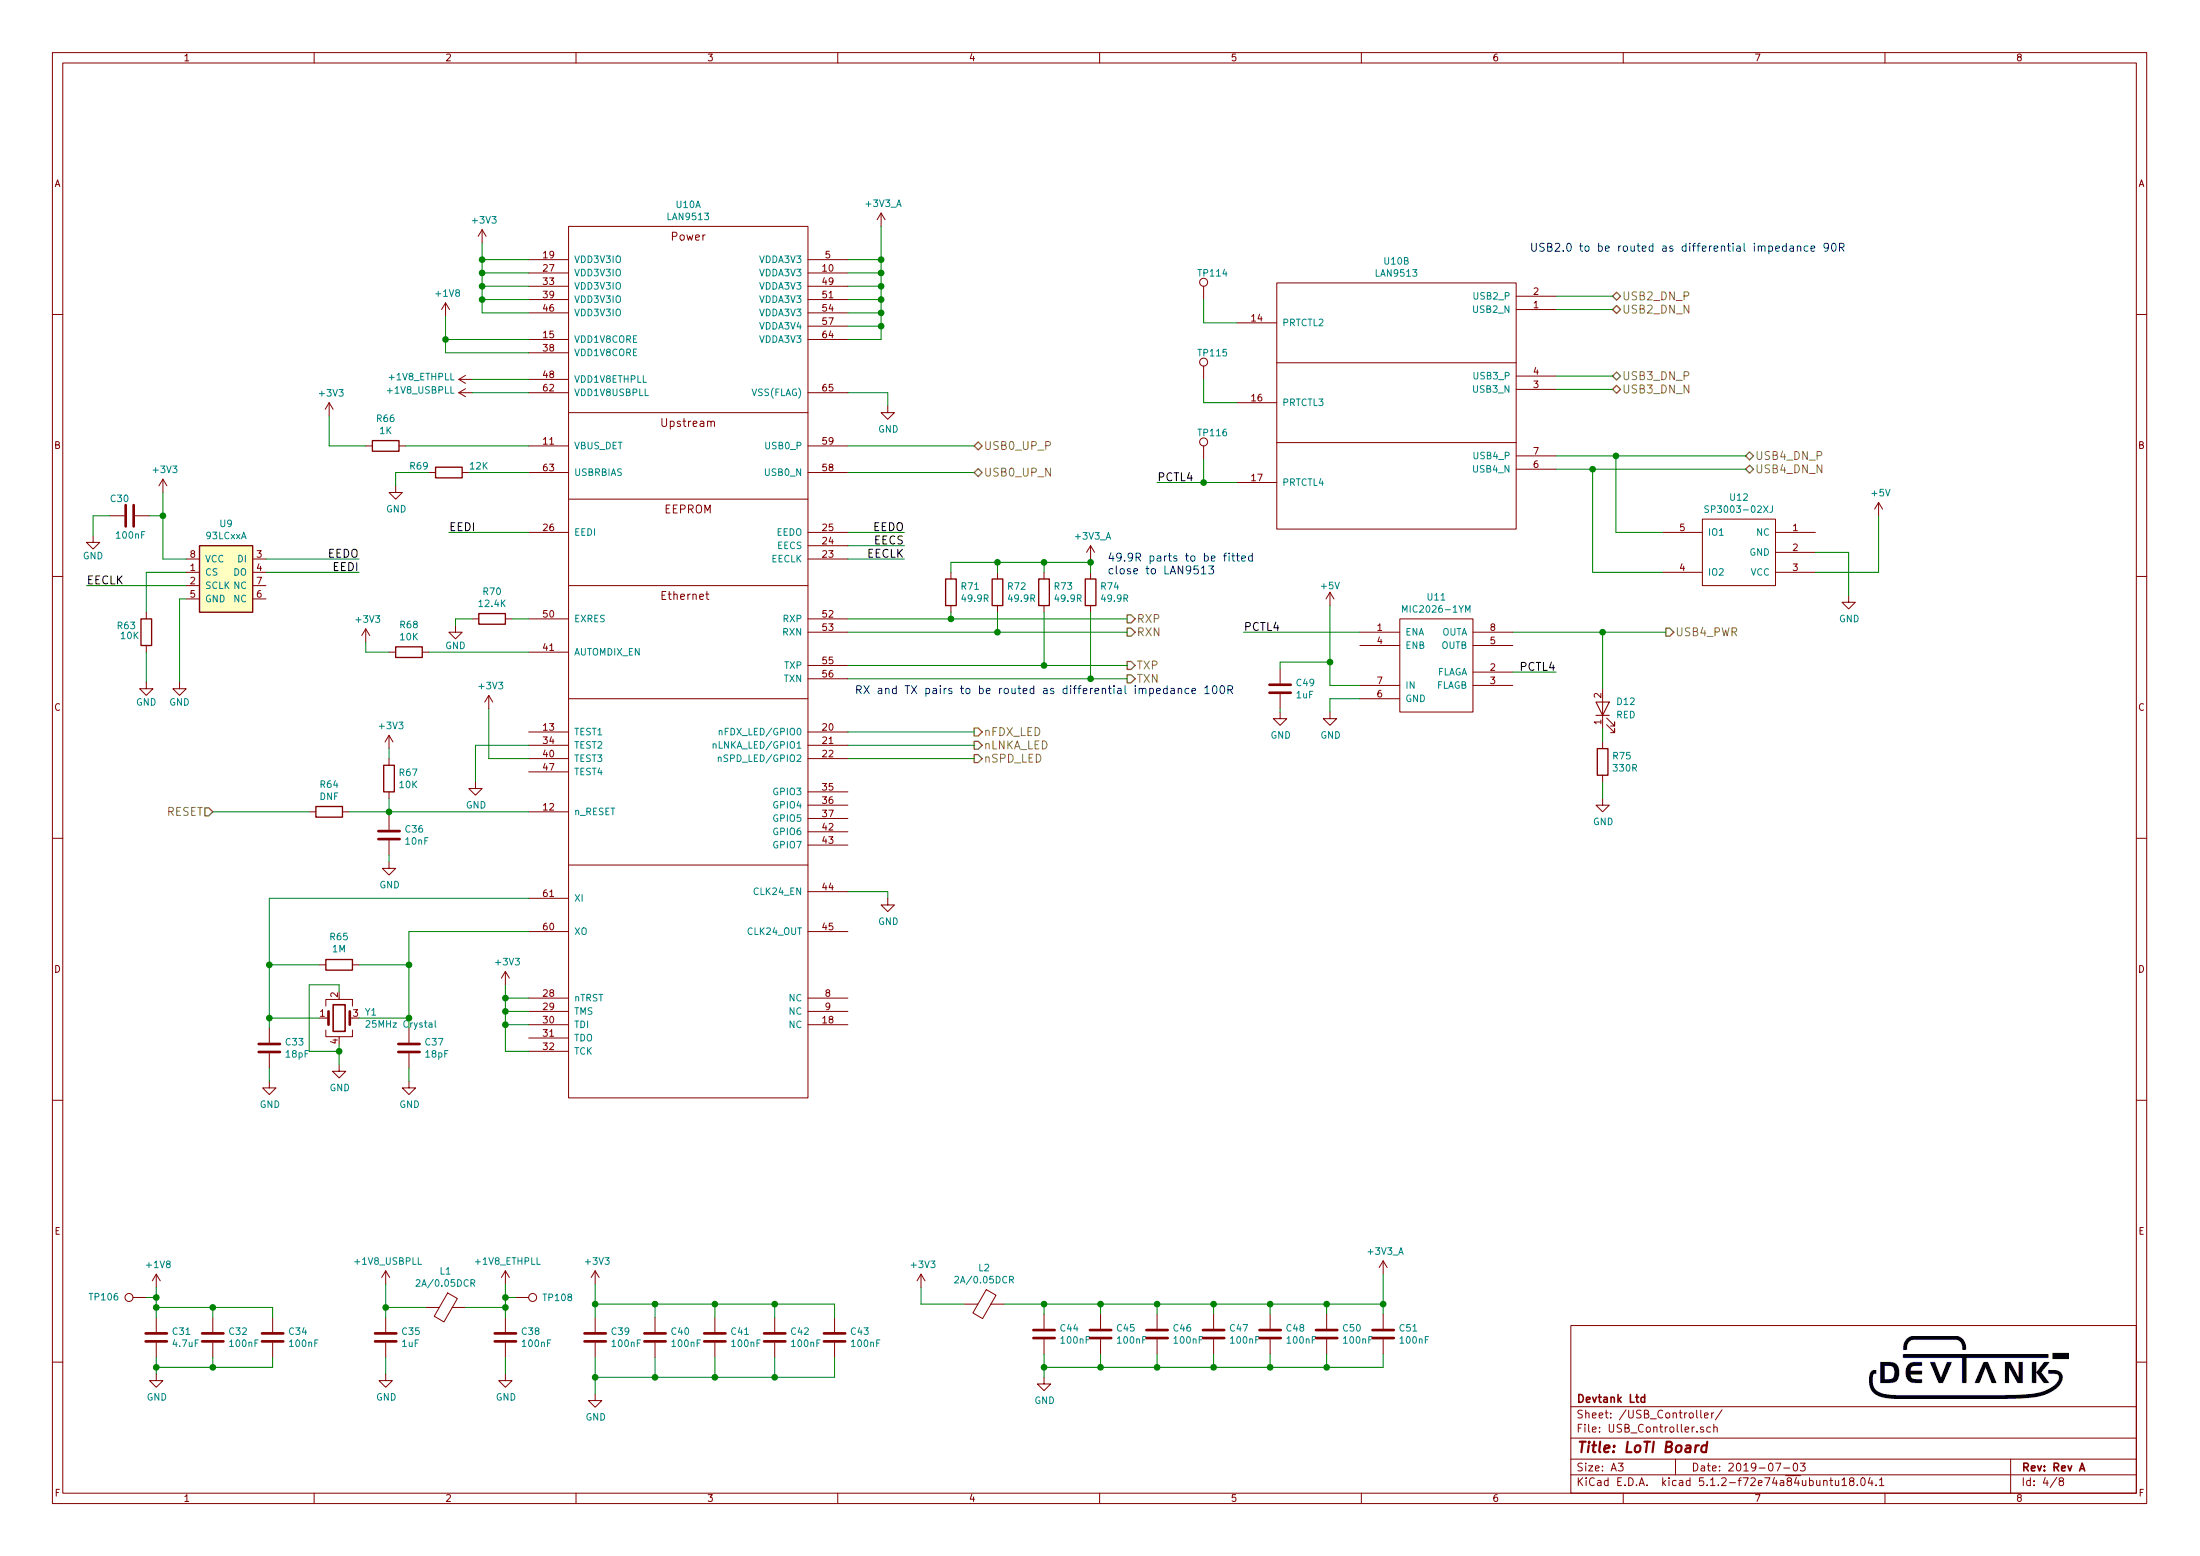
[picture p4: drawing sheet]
EESchema Schematic File Version 4
LIBS:LoTI_Board-cache
EELAYER 29 0
EELAYER END
$Descr A3 16535 11693
encoding utf-8
Sheet 4 8
Title "LoTI Board"
Date "2019-07-03"
Rev "Rev A"
Comp "Devtank Ltd"
Comment1 ""
Comment2 ""
Comment3 ""
Comment4 ""
$EndDescr
$Comp
L Devtank:LAN9513 U10
U 1 1
P 5175 5450
F 0 "U10" H 5175 9365 50  0000 C CNN
F 1 "LAN9513" H 5175 9274 50  0000 C CNN
F 2 "Package_DFN_QFN:QFN-64-1EP_9x9mm_P0.5mm_EP7.3x7.3mm_ThermalVias" H 5875 5150 50  0001 C CNN
F 3 "DOCUMENTATION" H 5775 5250 50  0001 C CNN
F 4 "123-011" H 0   0   50  0001 C CNN "Devtank"
	1    5175 5450
	1    0    0    -1  
$EndComp
$Comp
L Devtank:LAN9513 U10
U 2 1
P 10500 3975
F 0 "U10" H 10500 5990 50  0000 C CNN
F 1 "LAN9513" H 10500 5899 50  0000 C CNN
F 2 "Package_DFN_QFN:QFN-64-1EP_9x9mm_P0.5mm_EP7.3x7.3mm_ThermalVias" H 11200 3675 50  0001 C CNN
F 3 "DOCUMENTATION" H 11100 3775 50  0001 C CNN
F 4 "123-011" H 0   0   50  0001 C CNN "Devtank"
	2    10500 3975
	1    0    0    -1  
$EndComp
$Comp
L power:+3V3 #PWR0111
U 1 1
P 3625 1825
F 0 "#PWR0111" H 3625 1675 50  0001 C CNN
F 1 "+3V3" H 3640 1998 50  0000 C CNN
F 2 "" H 3625 1825 50  0001 C CNN
F 3 "" H 3625 1825 50  0001 C CNN
	1    3625 1825
	1    0    0    -1  
$EndComp
$Comp
L power:+1V8 #PWR0106
U 1 1
P 3350 2375
F 0 "#PWR0106" H 3350 2225 50  0001 C CNN
F 1 "+1V8" H 3365 2548 50  0000 C CNN
F 2 "" H 3350 2375 50  0001 C CNN
F 3 "" H 3350 2375 50  0001 C CNN
	1    3350 2375
	1    0    0    -1  
$EndComp
$Comp
L Devtank:+1V8_ETHPLL #PWR0108
U 1 1
P 3550 2850
F 0 "#PWR0108" H 3550 2700 50  0001 C CNN
F 1 "+1V8_ETHPLL" V 3565 2977 50  0000 L CNN
F 2 "" H 3550 2850 50  0001 C CNN
F 3 "" H 3550 2850 50  0001 C CNN
	1    3550 2850
	0    -1   -1   0   
$EndComp
$Comp
L Devtank:+1V8_USBPLL #PWR0109
U 1 1
P 3550 2950
F 0 "#PWR0109" H 3550 2800 50  0001 C CNN
F 1 "+1V8_USBPLL" V 3565 3077 50  0000 L CNN
F 2 "" H 3550 2950 50  0001 C CNN
F 3 "" H 3550 2950 50  0001 C CNN
	1    3550 2950
	0    -1   -1   0   
$EndComp
$Comp
L power:GND #PWR0119
U 1 1
P 6675 3050
F 0 "#PWR0119" H 6675 2800 50  0001 C CNN
F 1 "GND" H 6680 2877 50  0000 C CNN
F 2 "" H 6675 3050 50  0001 C CNN
F 3 "" H 6675 3050 50  0001 C CNN
	1    6675 3050
	1    0    0    -1  
$EndComp
Wire Wire Line
	6675 3050 6675 2950
Wire Wire Line
	6675 2950 6375 2950
$Comp
L Devtank:+3V3_A #PWR0118
U 1 1
P 6625 1700
F 0 "#PWR0118" H 6625 1550 50  0001 C CNN
F 1 "+3V3_A" H 6640 1873 50  0000 C CNN
F 2 "" H 6625 1700 50  0000 C CNN
F 3 "" H 6625 1700 50  0000 C CNN
	1    6625 1700
	1    0    0    -1  
$EndComp
Wire Wire Line
	6625 1700 6625 1950
Wire Wire Line
	6625 1950 6375 1950
Wire Wire Line
	6375 2050 6625 2050
Wire Wire Line
	6625 2050 6625 1950
Connection ~ 6625 1950
Wire Wire Line
	6375 2150 6625 2150
Wire Wire Line
	6625 2150 6625 2050
Connection ~ 6625 2050
Wire Wire Line
	6375 2250 6625 2250
Wire Wire Line
	6625 2250 6625 2150
Connection ~ 6625 2150
Wire Wire Line
	6375 2350 6625 2350
Wire Wire Line
	6625 2350 6625 2250
Connection ~ 6625 2250
Wire Wire Line
	6375 2450 6625 2450
Wire Wire Line
	6625 2450 6625 2350
Connection ~ 6625 2350
Wire Wire Line
	6375 2550 6625 2550
Wire Wire Line
	6625 2550 6625 2450
Connection ~ 6625 2450
Wire Wire Line
	3625 1825 3625 1950
Wire Wire Line
	3625 1950 3975 1950
Wire Wire Line
	3975 2050 3625 2050
Wire Wire Line
	3625 2050 3625 1950
Connection ~ 3625 1950
Wire Wire Line
	3975 2150 3625 2150
Wire Wire Line
	3625 2150 3625 2050
Connection ~ 3625 2050
Wire Wire Line
	3975 2250 3625 2250
Wire Wire Line
	3625 2250 3625 2150
Connection ~ 3625 2150
Wire Wire Line
	3975 2350 3625 2350
Wire Wire Line
	3625 2350 3625 2250
Connection ~ 3625 2250
Wire Wire Line
	3350 2375 3350 2550
Wire Wire Line
	3350 2550 3975 2550
Wire Wire Line
	3975 2650 3350 2650
Wire Wire Line
	3350 2650 3350 2550
Connection ~ 3350 2550
Wire Wire Line
	3550 2950 3975 2950
Wire Wire Line
	3975 2850 3550 2850
$Comp
L LoTI_Board-rescue:R-device R69
U 1 1
P 3375 3550
F 0 "R69" V 3325 3325 50  0000 C CNN
F 1 "12K" V 3325 3775 50  0000 C CNN
F 2 "Resistor_SMD:R_0402_1005Metric" V 3305 3550 50  0001 C CNN
F 3 "" H 3375 3550 50  0001 C CNN
F 4 "101-508" H 0   0   50  0001 C CNN "Devtank"
	1    3375 3550
	0    1    1    0   
$EndComp
$Comp
L power:GND #PWR0104
U 1 1
P 2975 3650
F 0 "#PWR0104" H 2975 3400 50  0001 C CNN
F 1 "GND" H 2980 3477 50  0000 C CNN
F 2 "" H 2975 3650 50  0001 C CNN
F 3 "" H 2975 3650 50  0001 C CNN
	1    2975 3650
	1    0    0    -1  
$EndComp
Wire Wire Line
	2975 3650 2975 3550
Wire Wire Line
	2975 3550 3225 3550
Wire Wire Line
	3525 3550 3975 3550
Wire Wire Line
	6375 3350 7325 3350
Wire Wire Line
	6375 3550 7325 3550
Text HLabel 7325 3350 2    60   BiDi ~ 0
USB0_UP_P
Text HLabel 7325 3550 2    60   BiDi ~ 0
USB0_UP_N
Text HLabel 12125 2225 2    60   BiDi ~ 0
USB2_DN_P
Text HLabel 12125 2325 2    60   BiDi ~ 0
USB2_DN_N
Text HLabel 12125 2825 2    60   BiDi ~ 0
USB3_DN_P
Text HLabel 12125 2925 2    60   BiDi ~ 0
USB3_DN_N
Text HLabel 13125 3425 2    60   BiDi ~ 0
USB4_DN_P
Text HLabel 13125 3525 2    60   BiDi ~ 0
USB4_DN_N
$Comp
L Devtank:+1V8_ETHPLL #PWR0114
U 1 1
P 3800 9650
F 0 "#PWR0114" H 3800 9500 50  0001 C CNN
F 1 "+1V8_ETHPLL" H 3815 9823 50  0000 C CNN
F 2 "" H 3800 9650 50  0001 C CNN
F 3 "" H 3800 9650 50  0001 C CNN
	1    3800 9650
	1    0    0    -1  
$EndComp
$Comp
L Devtank:+1V8_USBPLL #PWR0100
U 1 1
P 2900 9650
F 0 "#PWR0100" H 2900 9500 50  0001 C CNN
F 1 "+1V8_USBPLL" H 2915 9823 50  0000 C CNN
F 2 "" H 2900 9650 50  0001 C CNN
F 3 "" H 2900 9650 50  0001 C CNN
	1    2900 9650
	1    0    0    -1  
$EndComp
$Comp
L power:+1V8 #PWR092
U 1 1
P 1175 9675
F 0 "#PWR092" H 1175 9525 50  0001 C CNN
F 1 "+1V8" H 1190 9848 50  0000 C CNN
F 2 "" H 1175 9675 50  0001 C CNN
F 3 "" H 1175 9675 50  0001 C CNN
	1    1175 9675
	1    0    0    -1  
$EndComp
$Comp
L power:+3V3 #PWR0116
U 1 1
P 4475 9650
F 0 "#PWR0116" H 4475 9500 50  0001 C CNN
F 1 "+3V3" H 4490 9823 50  0000 C CNN
F 2 "" H 4475 9650 50  0001 C CNN
F 3 "" H 4475 9650 50  0001 C CNN
	1    4475 9650
	1    0    0    -1  
$EndComp
$Comp
L LoTI_Board-rescue:C-device C31
U 1 1
P 1175 10050
F 0 "C31" H 1290 10096 50  0000 L CNN
F 1 "4.7uF" H 1290 10005 50  0000 L CNN
F 2 "Capacitor_SMD:C_0603_1608Metric" H 1213 9900 50  0001 C CNN
F 3 "" H 1175 10050 50  0001 C CNN
F 4 "105-021" H 0   0   50  0001 C CNN "Devtank"
	1    1175 10050
	1    0    0    -1  
$EndComp
$Comp
L LoTI_Board-rescue:C-device C32
U 1 1
P 1600 10050
F 0 "C32" H 1715 10096 50  0000 L CNN
F 1 "100nF" H 1715 10005 50  0000 L CNN
F 2 "Capacitor_SMD:C_0402_1005Metric" H 1638 9900 50  0001 C CNN
F 3 "" H 1600 10050 50  0001 C CNN
F 4 "105-019" H 0   0   50  0001 C CNN "Devtank"
	1    1600 10050
	1    0    0    -1  
$EndComp
$Comp
L LoTI_Board-rescue:C-device C34
U 1 1
P 2050 10050
F 0 "C34" H 2165 10096 50  0000 L CNN
F 1 "100nF" H 2165 10005 50  0000 L CNN
F 2 "Capacitor_SMD:C_0402_1005Metric" H 2088 9900 50  0001 C CNN
F 3 "" H 2050 10050 50  0001 C CNN
F 4 "105-019" H 0   0   50  0001 C CNN "Devtank"
	1    2050 10050
	1    0    0    -1  
$EndComp
Wire Wire Line
	1175 9675 1175 9750
Wire Wire Line
	1600 9900 1600 9825
Wire Wire Line
	1600 9825 1175 9825
Connection ~ 1175 9825
Wire Wire Line
	1175 9825 1175 9900
Wire Wire Line
	2050 9900 2050 9825
Wire Wire Line
	2050 9825 1600 9825
Connection ~ 1600 9825
$Comp
L power:GND #PWR093
U 1 1
P 1175 10325
F 0 "#PWR093" H 1175 10075 50  0001 C CNN
F 1 "GND" H 1180 10152 50  0000 C CNN
F 2 "" H 1175 10325 50  0001 C CNN
F 3 "" H 1175 10325 50  0001 C CNN
	1    1175 10325
	1    0    0    -1  
$EndComp
Wire Wire Line
	1175 10325 1175 10275
Wire Wire Line
	1600 10200 1600 10275
Wire Wire Line
	1600 10275 1175 10275
Connection ~ 1175 10275
Wire Wire Line
	1175 10275 1175 10200
Wire Wire Line
	2050 10200 2050 10275
Wire Wire Line
	2050 10275 1600 10275
Connection ~ 1600 10275
$Comp
L LoTI_Board-rescue:Ferrite_Bead-device L1
U 1 1
P 3350 9825
F 0 "L1" V 3076 9825 50  0000 C CNN
F 1 "2A/0.05DCR" V 3167 9825 50  0000 C CNN
F 2 "Inductor_SMD:L_0805_2012Metric" V 3280 9825 50  0001 C CNN
F 3 "" H 3350 9825 50  0001 C CNN
F 4 "113-002" H 0   0   50  0001 C CNN "Devtank"
	1    3350 9825
	0    1    1    0   
$EndComp
$Comp
L LoTI_Board-rescue:C-device C35
U 1 1
P 2900 10050
F 0 "C35" H 3015 10096 50  0000 L CNN
F 1 "1uF" H 3015 10005 50  0000 L CNN
F 2 "Capacitor_SMD:C_0603_1608Metric" H 2938 9900 50  0001 C CNN
F 3 "" H 2900 10050 50  0001 C CNN
F 4 "105-014" H 0   0   50  0001 C CNN "Devtank"
	1    2900 10050
	1    0    0    -1  
$EndComp
$Comp
L LoTI_Board-rescue:C-device C38
U 1 1
P 3800 10050
F 0 "C38" H 3915 10096 50  0000 L CNN
F 1 "100nF" H 3915 10005 50  0000 L CNN
F 2 "Capacitor_SMD:C_0603_1608Metric" H 3838 9900 50  0001 C CNN
F 3 "" H 3800 10050 50  0001 C CNN
F 4 "105-002" H 0   0   50  0001 C CNN "Devtank"
	1    3800 10050
	1    0    0    -1  
$EndComp
Wire Wire Line
	3200 9825 2900 9825
Connection ~ 2900 9825
Wire Wire Line
	2900 9825 2900 9900
Wire Wire Line
	3500 9825 3800 9825
Wire Wire Line
	3800 9825 3800 9900
Wire Wire Line
	3800 9650 3800 9750
Connection ~ 3800 9825
$Comp
L power:GND #PWR0101
U 1 1
P 2900 10325
F 0 "#PWR0101" H 2900 10075 50  0001 C CNN
F 1 "GND" H 2905 10152 50  0000 C CNN
F 2 "" H 2900 10325 50  0001 C CNN
F 3 "" H 2900 10325 50  0001 C CNN
	1    2900 10325
	1    0    0    -1  
$EndComp
Wire Wire Line
	2900 10200 2900 10325
$Comp
L power:GND #PWR0115
U 1 1
P 3800 10325
F 0 "#PWR0115" H 3800 10075 50  0001 C CNN
F 1 "GND" H 3805 10152 50  0000 C CNN
F 2 "" H 3800 10325 50  0001 C CNN
F 3 "" H 3800 10325 50  0001 C CNN
	1    3800 10325
	1    0    0    -1  
$EndComp
Wire Wire Line
	3800 10200 3800 10325
$Comp
L LoTI_Board-rescue:C-device C39
U 1 1
P 4475 10050
F 0 "C39" H 4590 10096 50  0000 L CNN
F 1 "100nF" H 4590 10005 50  0000 L CNN
F 2 "Capacitor_SMD:C_0402_1005Metric" H 4513 9900 50  0001 C CNN
F 3 "" H 4475 10050 50  0001 C CNN
F 4 "105-019" H 0   0   50  0001 C CNN "Devtank"
	1    4475 10050
	1    0    0    -1  
$EndComp
$Comp
L LoTI_Board-rescue:C-device C40
U 1 1
P 4925 10050
F 0 "C40" H 5040 10096 50  0000 L CNN
F 1 "100nF" H 5040 10005 50  0000 L CNN
F 2 "Capacitor_SMD:C_0402_1005Metric" H 4963 9900 50  0001 C CNN
F 3 "" H 4925 10050 50  0001 C CNN
F 4 "105-019" H 0   0   50  0001 C CNN "Devtank"
	1    4925 10050
	1    0    0    -1  
$EndComp
$Comp
L LoTI_Board-rescue:C-device C41
U 1 1
P 5375 10050
F 0 "C41" H 5490 10096 50  0000 L CNN
F 1 "100nF" H 5490 10005 50  0000 L CNN
F 2 "Capacitor_SMD:C_0402_1005Metric" H 5413 9900 50  0001 C CNN
F 3 "" H 5375 10050 50  0001 C CNN
F 4 "105-019" H 0   0   50  0001 C CNN "Devtank"
	1    5375 10050
	1    0    0    -1  
$EndComp
$Comp
L LoTI_Board-rescue:C-device C42
U 1 1
P 5825 10050
F 0 "C42" H 5940 10096 50  0000 L CNN
F 1 "100nF" H 5940 10005 50  0000 L CNN
F 2 "Capacitor_SMD:C_0402_1005Metric" H 5863 9900 50  0001 C CNN
F 3 "" H 5825 10050 50  0001 C CNN
F 4 "105-019" H 0   0   50  0001 C CNN "Devtank"
	1    5825 10050
	1    0    0    -1  
$EndComp
$Comp
L LoTI_Board-rescue:C-device C43
U 1 1
P 6275 10050
F 0 "C43" H 6390 10096 50  0000 L CNN
F 1 "100nF" H 6390 10005 50  0000 L CNN
F 2 "Capacitor_SMD:C_0402_1005Metric" H 6313 9900 50  0001 C CNN
F 3 "" H 6275 10050 50  0001 C CNN
F 4 "105-019" H 0   0   50  0001 C CNN "Devtank"
	1    6275 10050
	1    0    0    -1  
$EndComp
Wire Wire Line
	4475 9650 4475 9800
$Comp
L power:GND #PWR0117
U 1 1
P 4475 10475
F 0 "#PWR0117" H 4475 10225 50  0001 C CNN
F 1 "GND" H 4480 10302 50  0000 C CNN
F 2 "" H 4475 10475 50  0001 C CNN
F 3 "" H 4475 10475 50  0001 C CNN
	1    4475 10475
	1    0    0    -1  
$EndComp
Wire Wire Line
	4475 10200 4475 10350
Wire Wire Line
	6275 10200 6275 10350
Wire Wire Line
	6275 10350 5825 10350
Connection ~ 4475 10350
Wire Wire Line
	4475 10350 4475 10475
Wire Wire Line
	4925 10200 4925 10350
Connection ~ 4925 10350
Wire Wire Line
	4925 10350 4475 10350
Wire Wire Line
	5375 10200 5375 10350
Connection ~ 5375 10350
Wire Wire Line
	5375 10350 4925 10350
Wire Wire Line
	5825 10200 5825 10350
Connection ~ 5825 10350
Wire Wire Line
	5825 10350 5375 10350
Wire Wire Line
	4925 9900 4925 9800
Wire Wire Line
	4925 9800 4475 9800
Connection ~ 4475 9800
Wire Wire Line
	4475 9800 4475 9900
Wire Wire Line
	5375 9900 5375 9800
Wire Wire Line
	5375 9800 4925 9800
Connection ~ 4925 9800
Wire Wire Line
	5825 9900 5825 9800
Wire Wire Line
	5825 9800 5375 9800
Connection ~ 5375 9800
Wire Wire Line
	6275 9900 6275 9800
Wire Wire Line
	6275 9800 5825 9800
Connection ~ 5825 9800
$Comp
L LoTI_Board-rescue:Ferrite_Bead-device L2
U 1 1
P 7400 9800
F 0 "L2" V 7126 9800 50  0000 C CNN
F 1 "2A/0.05DCR" V 7217 9800 50  0000 C CNN
F 2 "Inductor_SMD:L_0805_2012Metric" V 7330 9800 50  0001 C CNN
F 3 "" H 7400 9800 50  0001 C CNN
F 4 "113-002" H 0   0   50  0001 C CNN "Devtank"
	1    7400 9800
	0    1    1    0   
$EndComp
$Comp
L LoTI_Board-rescue:C-device C46
U 1 1
P 8700 10025
F 0 "C46" H 8815 10071 50  0000 L CNN
F 1 "100nF" H 8815 9980 50  0000 L CNN
F 2 "Capacitor_SMD:C_0402_1005Metric" H 8738 9875 50  0001 C CNN
F 3 "" H 8700 10025 50  0001 C CNN
F 4 "105-019" H 0   0   50  0001 C CNN "Devtank"
	1    8700 10025
	1    0    0    -1  
$EndComp
$Comp
L LoTI_Board-rescue:C-device C44
U 1 1
P 7850 10025
F 0 "C44" H 7965 10071 50  0000 L CNN
F 1 "100nF" H 7965 9980 50  0000 L CNN
F 2 "Capacitor_SMD:C_0402_1005Metric" H 7888 9875 50  0001 C CNN
F 3 "" H 7850 10025 50  0001 C CNN
F 4 "105-019" H 0   0   50  0001 C CNN "Devtank"
	1    7850 10025
	1    0    0    -1  
$EndComp
$Comp
L power:+3V3 #PWR0121
U 1 1
P 6925 9675
F 0 "#PWR0121" H 6925 9525 50  0001 C CNN
F 1 "+3V3" H 6940 9848 50  0000 C CNN
F 2 "" H 6925 9675 50  0001 C CNN
F 3 "" H 6925 9675 50  0001 C CNN
	1    6925 9675
	1    0    0    -1  
$EndComp
$Comp
L Devtank:+3V3_A #PWR0127
U 1 1
P 10400 9575
F 0 "#PWR0127" H 10400 9425 50  0001 C CNN
F 1 "+3V3_A" H 10415 9748 50  0000 C CNN
F 2 "" H 10400 9575 50  0000 C CNN
F 3 "" H 10400 9575 50  0000 C CNN
	1    10400 9575
	1    0    0    -1  
$EndComp
$Comp
L LoTI_Board-rescue:C-device C45
U 1 1
P 8275 10025
F 0 "C45" H 8390 10071 50  0000 L CNN
F 1 "100nF" H 8390 9980 50  0000 L CNN
F 2 "Capacitor_SMD:C_0402_1005Metric" H 8313 9875 50  0001 C CNN
F 3 "" H 8275 10025 50  0001 C CNN
F 4 "105-019" H 0   0   50  0001 C CNN "Devtank"
	1    8275 10025
	1    0    0    -1  
$EndComp
$Comp
L LoTI_Board-rescue:C-device C47
U 1 1
P 9125 10025
F 0 "C47" H 9240 10071 50  0000 L CNN
F 1 "100nF" H 9240 9980 50  0000 L CNN
F 2 "Capacitor_SMD:C_0402_1005Metric" H 9163 9875 50  0001 C CNN
F 3 "" H 9125 10025 50  0001 C CNN
F 4 "105-019" H 0   0   50  0001 C CNN "Devtank"
	1    9125 10025
	1    0    0    -1  
$EndComp
$Comp
L LoTI_Board-rescue:C-device C48
U 1 1
P 9550 10025
F 0 "C48" H 9665 10071 50  0000 L CNN
F 1 "100nF" H 9665 9980 50  0000 L CNN
F 2 "Capacitor_SMD:C_0402_1005Metric" H 9588 9875 50  0001 C CNN
F 3 "" H 9550 10025 50  0001 C CNN
F 4 "105-019" H 0   0   50  0001 C CNN "Devtank"
	1    9550 10025
	1    0    0    -1  
$EndComp
$Comp
L LoTI_Board-rescue:C-device C50
U 1 1
P 9975 10025
F 0 "C50" H 10090 10071 50  0000 L CNN
F 1 "100nF" H 10090 9980 50  0000 L CNN
F 2 "Capacitor_SMD:C_0402_1005Metric" H 10013 9875 50  0001 C CNN
F 3 "" H 9975 10025 50  0001 C CNN
F 4 "105-019" H 0   0   50  0001 C CNN "Devtank"
	1    9975 10025
	1    0    0    -1  
$EndComp
$Comp
L LoTI_Board-rescue:C-device C51
U 1 1
P 10400 10025
F 0 "C51" H 10515 10071 50  0000 L CNN
F 1 "100nF" H 10515 9980 50  0000 L CNN
F 2 "Capacitor_SMD:C_0402_1005Metric" H 10438 9875 50  0001 C CNN
F 3 "" H 10400 10025 50  0001 C CNN
F 4 "105-019" H 0   0   50  0001 C CNN "Devtank"
	1    10400 10025
	1    0    0    -1  
$EndComp
Wire Wire Line
	6925 9675 6925 9800
Wire Wire Line
	6925 9800 7250 9800
Wire Wire Line
	7550 9800 7850 9800
Wire Wire Line
	7850 9800 7850 9875
Wire Wire Line
	7850 9800 8275 9800
Connection ~ 7850 9800
Wire Wire Line
	10400 9800 10400 9875
Connection ~ 10400 9800
Wire Wire Line
	9975 9875 9975 9800
Connection ~ 9975 9800
Wire Wire Line
	9975 9800 10400 9800
Wire Wire Line
	9550 9875 9550 9800
Connection ~ 9550 9800
Wire Wire Line
	9550 9800 9975 9800
Wire Wire Line
	9125 9875 9125 9800
Connection ~ 9125 9800
Wire Wire Line
	9125 9800 9550 9800
Wire Wire Line
	8275 9800 8275 9875
Connection ~ 8275 9800
Wire Wire Line
	8275 9800 8700 9800
Wire Wire Line
	8700 9875 8700 9800
Connection ~ 8700 9800
Wire Wire Line
	8700 9800 9125 9800
$Comp
L power:GND #PWR0122
U 1 1
P 7850 10350
F 0 "#PWR0122" H 7850 10100 50  0001 C CNN
F 1 "GND" H 7855 10177 50  0000 C CNN
F 2 "" H 7850 10350 50  0001 C CNN
F 3 "" H 7850 10350 50  0001 C CNN
	1    7850 10350
	1    0    0    -1  
$EndComp
Wire Wire Line
	7850 10350 7850 10275
Wire Wire Line
	10400 10175 10400 10275
Connection ~ 7850 10275
Wire Wire Line
	7850 10275 7850 10175
Wire Wire Line
	8275 10175 8275 10275
Wire Wire Line
	7850 10275 8275 10275
Connection ~ 8275 10275
Wire Wire Line
	8275 10275 8700 10275
Wire Wire Line
	8700 10175 8700 10275
Connection ~ 8700 10275
Wire Wire Line
	8700 10275 9125 10275
Wire Wire Line
	9125 10175 9125 10275
Connection ~ 9125 10275
Wire Wire Line
	9125 10275 9550 10275
Wire Wire Line
	9550 10175 9550 10275
Connection ~ 9550 10275
Wire Wire Line
	9550 10275 9975 10275
Wire Wire Line
	9975 10175 9975 10275
Connection ~ 9975 10275
Wire Wire Line
	9975 10275 10400 10275
Text HLabel 12525 4750 2    60   Output ~ 0
USB4_PWR
$Comp
L LoTI_Board-rescue:MIC2026-1YM-Devtank-SC_InterfaceBoard-rescue U11
U 1 1
P 10825 5000
F 0 "U11" H 10800 5515 50  0000 C CNN
F 1 "MIC2026-1YM" H 10800 5424 50  0000 C CNN
F 2 "Package_SO:SOIC-8_3.9x4.9mm_P1.27mm" H 10975 4400 50  0001 C CNN
F 3 "DOCUMENTATION" H 10825 4500 50  0001 C CNN
F 4 "153-003" H 10825 5000 50  0001 C CNN "Devtank"
	1    10825 5000
	1    0    0    -1  
$EndComp
$Comp
L LoTI_Board-rescue:LED-device D12
U 1 1
P 12050 5325
F 0 "D12" V 12100 5225 50  0000 R CNN
F 1 "RED" V 12000 5225 50  0000 R CNN
F 2 "LED_SMD:LED_0402_1005Metric" H 12050 5325 50  0001 C CNN
F 3 "~" H 12050 5325 50  0001 C CNN
F 4 "110-004" H 0   0   50  0001 C CNN "Devtank"
	1    12050 5325
	0    -1   -1   0   
$EndComp
Wire Wire Line
	10225 4750 9350 4750
Wire Wire Line
	9300 3025 9050 3025
Wire Wire Line
	9300 3625 9050 3625
Text Label 8700 3625 0    60   ~ 0
PCTL4
Text Label 9350 4750 0    60   ~ 0
PCTL4
Text Label 11700 5050 2    60   ~ 0
PCTL4
$Comp
L LoTI_Board-rescue:R-device R75
U 1 1
P 12050 5725
F 0 "R75" H 12120 5771 50  0000 L CNN
F 1 "330R" H 12120 5680 50  0000 L CNN
F 2 "Resistor_SMD:R_0603_1608Metric" V 11980 5725 50  0001 C CNN
F 3 "" H 12050 5725 50  0001 C CNN
F 4 "101-024" H 0   0   50  0001 C CNN "Devtank"
	1    12050 5725
	1    0    0    -1  
$EndComp
Wire Wire Line
	11375 4750 12050 4750
Wire Wire Line
	12050 5175 12050 4750
Connection ~ 12050 4750
Wire Wire Line
	12050 4750 12525 4750
Wire Wire Line
	12050 5475 12050 5575
Wire Wire Line
	10225 5150 10000 5150
Wire Wire Line
	10000 5150 10000 4975
$Comp
L power:+5V #PWR0125
U 1 1
P 10000 4550
F 0 "#PWR0125" H 10000 4400 50  0001 C CNN
F 1 "+5V" H 10000 4700 50  0000 C CNN
F 2 "" H 10000 4550 50  0001 C CNN
F 3 "" H 10000 4550 50  0001 C CNN
	1    10000 4550
	1    0    0    -1  
$EndComp
$Comp
L power:GND #PWR0126
U 1 1
P 10000 5350
F 0 "#PWR0126" H 10000 5100 50  0001 C CNN
F 1 "GND" H 10005 5177 50  0000 C CNN
F 2 "" H 10000 5350 50  0001 C CNN
F 3 "" H 10000 5350 50  0001 C CNN
	1    10000 5350
	1    0    0    -1  
$EndComp
Wire Wire Line
	10000 5350 10000 5250
Wire Wire Line
	10000 5250 10225 5250
$Comp
L power:GND #PWR0128
U 1 1
P 12050 6000
F 0 "#PWR0128" H 12050 5750 50  0001 C CNN
F 1 "GND" H 12055 5827 50  0000 C CNN
F 2 "" H 12050 6000 50  0001 C CNN
F 3 "" H 12050 6000 50  0001 C CNN
	1    12050 6000
	1    0    0    -1  
$EndComp
Wire Wire Line
	12050 5875 12050 6000
$Comp
L LoTI_Board-rescue:C-device C49
U 1 1
P 9625 5175
F 0 "C49" H 9740 5221 50  0000 L CNN
F 1 "1uF" H 9740 5130 50  0000 L CNN
F 2 "Capacitor_SMD:C_0603_1608Metric" H 9663 5025 50  0001 C CNN
F 3 "" H 9625 5175 50  0001 C CNN
F 4 "105-014" H 0   0   50  0001 C CNN "Devtank"
	1    9625 5175
	1    0    0    -1  
$EndComp
Wire Wire Line
	9625 5025 9625 4975
Wire Wire Line
	9625 4975 10000 4975
Connection ~ 10000 4975
Wire Wire Line
	10000 4975 10000 4550
$Comp
L power:GND #PWR0124
U 1 1
P 9625 5350
F 0 "#PWR0124" H 9625 5100 50  0001 C CNN
F 1 "GND" H 9630 5177 50  0000 C CNN
F 2 "" H 9625 5350 50  0001 C CNN
F 3 "" H 9625 5350 50  0001 C CNN
	1    9625 5350
	1    0    0    -1  
$EndComp
Wire Wire Line
	9625 5325 9625 5350
Text HLabel 8475 5000 2    60   Output ~ 0
TXP
Text HLabel 8475 5100 2    60   Output ~ 0
TXN
Text HLabel 8475 4650 2    60   Output ~ 0
RXP
Text HLabel 8475 4750 2    60   Output ~ 0
RXN
$Comp
L LoTI_Board-rescue:R-device R72
U 1 1
P 7500 4450
F 0 "R72" H 7570 4496 50  0000 L CNN
F 1 "49.9R" H 7570 4405 50  0000 L CNN
F 2 "Resistor_SMD:R_0402_1005Metric" V 7430 4450 50  0001 C CNN
F 3 "" H 7500 4450 50  0001 C CNN
F 4 "101-514" H 0   0   50  0001 C CNN "Devtank"
	1    7500 4450
	1    0    0    -1  
$EndComp
$Comp
L LoTI_Board-rescue:R-device R73
U 1 1
P 7850 4450
F 0 "R73" H 7920 4496 50  0000 L CNN
F 1 "49.9R" H 7920 4405 50  0000 L CNN
F 2 "Resistor_SMD:R_0402_1005Metric" V 7780 4450 50  0001 C CNN
F 3 "" H 7850 4450 50  0001 C CNN
F 4 "101-514" H 0   0   50  0001 C CNN "Devtank"
	1    7850 4450
	1    0    0    -1  
$EndComp
$Comp
L LoTI_Board-rescue:R-device R71
U 1 1
P 7150 4450
F 0 "R71" H 7220 4496 50  0000 L CNN
F 1 "49.9R" H 7220 4405 50  0000 L CNN
F 2 "Resistor_SMD:R_0402_1005Metric" V 7080 4450 50  0001 C CNN
F 3 "" H 7150 4450 50  0001 C CNN
F 4 "101-514" H 0   0   50  0001 C CNN "Devtank"
	1    7150 4450
	1    0    0    -1  
$EndComp
$Comp
L LoTI_Board-rescue:R-device R74
U 1 1
P 8200 4450
F 0 "R74" H 8270 4496 50  0000 L CNN
F 1 "49.9R" H 8270 4405 50  0000 L CNN
F 2 "Resistor_SMD:R_0402_1005Metric" V 8130 4450 50  0001 C CNN
F 3 "" H 8200 4450 50  0001 C CNN
F 4 "101-514" H 0   0   50  0001 C CNN "Devtank"
	1    8200 4450
	1    0    0    -1  
$EndComp
$Comp
L Devtank:+3V3_A #PWR0123
U 1 1
P 8200 4200
F 0 "#PWR0123" H 8200 4050 50  0001 C CNN
F 1 "+3V3_A" H 8215 4373 50  0000 C CNN
F 2 "" H 8200 4200 50  0000 C CNN
F 3 "" H 8200 4200 50  0000 C CNN
	1    8200 4200
	1    0    0    -1  
$EndComp
Wire Wire Line
	8200 4200 8200 4225
Wire Wire Line
	7150 4300 7150 4225
Wire Wire Line
	7150 4225 7500 4225
Connection ~ 8200 4225
Wire Wire Line
	8200 4225 8200 4300
Wire Wire Line
	7500 4300 7500 4225
Connection ~ 7500 4225
Wire Wire Line
	7500 4225 7850 4225
Wire Wire Line
	7850 4300 7850 4225
Connection ~ 7850 4225
Wire Wire Line
	7850 4225 8200 4225
Wire Wire Line
	7150 4600 7150 4650
Connection ~ 7150 4650
Wire Wire Line
	7150 4650 8475 4650
Wire Wire Line
	7500 4600 7500 4750
Connection ~ 7500 4750
Wire Wire Line
	7500 4750 8475 4750
Wire Wire Line
	7850 4600 7850 5000
Connection ~ 7850 5000
Wire Wire Line
	7850 5000 8475 5000
Wire Wire Line
	8200 4600 8200 5100
Connection ~ 8200 5100
Wire Wire Line
	8200 5100 8475 5100
$Comp
L LoTI_Board-rescue:Test_Point-Connector TP114
U 1 1
P 9050 2250
F 0 "TP114" H 9000 2450 50  0000 L CNN
F 1 "Test_Point" H 9108 2279 50  0001 L CNN
F 2 "TestPoint:TestPoint_THTPad_D1.0mm_Drill0.5mm" H 9250 2250 50  0001 C CNN
F 3 "~" H 9250 2250 50  0001 C CNN
	1    9050 2250
	1    0    0    -1  
$EndComp
Wire Wire Line
	9050 2250 9050 2425
Wire Wire Line
	9050 2425 9300 2425
$Comp
L LoTI_Board-rescue:Test_Point-Connector TP115
U 1 1
P 9050 2850
F 0 "TP115" H 9000 3050 50  0000 L CNN
F 1 "Test_Point" H 9108 2879 50  0001 L CNN
F 2 "TestPoint:TestPoint_THTPad_D1.0mm_Drill0.5mm" H 9250 2850 50  0001 C CNN
F 3 "~" H 9250 2850 50  0001 C CNN
	1    9050 2850
	1    0    0    -1  
$EndComp
$Comp
L LoTI_Board-rescue:Test_Point-Connector TP116
U 1 1
P 9050 3450
F 0 "TP116" H 9000 3650 50  0000 L CNN
F 1 "Test_Point" H 9108 3479 50  0001 L CNN
F 2 "TestPoint:TestPoint_THTPad_D1.0mm_Drill0.5mm" H 9250 3450 50  0001 C CNN
F 3 "~" H 9250 3450 50  0001 C CNN
	1    9050 3450
	1    0    0    -1  
$EndComp
Wire Wire Line
	9050 2850 9050 3025
Wire Wire Line
	9050 3450 9050 3625
Connection ~ 9050 3625
Wire Wire Line
	9050 3625 8700 3625
Text Notes 8325 4325 0    60   ~ 0
49.9R parts to be fitted \nclose to LAN9513
Wire Wire Line
	6375 4650 7150 4650
Wire Wire Line
	6375 4750 7500 4750
Wire Wire Line
	6375 5000 7850 5000
Wire Wire Line
	6375 5100 8200 5100
Text HLabel 7325 5500 2    60   Output ~ 0
nFDX_LED
Text HLabel 7325 5600 2    60   Output ~ 0
nLNKA_LED
Text HLabel 7325 5700 2    60   Output ~ 0
nSPD_LED
Wire Wire Line
	7325 5500 6375 5500
Wire Wire Line
	6375 5600 7325 5600
Wire Wire Line
	6375 5700 7325 5700
$Comp
L LoTI_Board-rescue:Test_Point-Connector TP108
U 1 1
P 3875 9750
F 0 "TP108" V 3875 9950 50  0000 L CNN
F 1 "Test_Point" H 3933 9779 50  0001 L CNN
F 2 "TestPoint:TestPoint_THTPad_D1.0mm_Drill0.5mm" H 4075 9750 50  0001 C CNN
F 3 "~" H 4075 9750 50  0001 C CNN
	1    3875 9750
	0    1    1    0   
$EndComp
Wire Wire Line
	3875 9750 3800 9750
Connection ~ 3800 9750
Wire Wire Line
	3800 9750 3800 9825
$Comp
L LoTI_Board-rescue:Test_Point-Connector TP106
U 1 1
P 1100 9750
F 0 "TP106" V 1100 9950 50  0000 L CNN
F 1 "Test_Point" H 1158 9779 50  0001 L CNN
F 2 "TestPoint:TestPoint_THTPad_D1.0mm_Drill0.5mm" H 1300 9750 50  0001 C CNN
F 3 "~" H 1300 9750 50  0001 C CNN
	1    1100 9750
	0    -1   -1   0   
$EndComp
Wire Wire Line
	1100 9750 1175 9750
Connection ~ 1175 9750
Wire Wire Line
	1175 9750 1175 9825
$Comp
L power:GND #PWR0120
U 1 1
P 6675 6750
F 0 "#PWR0120" H 6675 6500 50  0001 C CNN
F 1 "GND" H 6680 6577 50  0000 C CNN
F 2 "" H 6675 6750 50  0001 C CNN
F 3 "" H 6675 6750 50  0001 C CNN
	1    6675 6750
	1    0    0    -1  
$EndComp
Wire Wire Line
	6675 6750 6675 6700
Wire Wire Line
	6675 6700 6375 6700
$Comp
L power:+3V3 #PWR0113
U 1 1
P 3800 7400
F 0 "#PWR0113" H 3800 7250 50  0001 C CNN
F 1 "+3V3" H 3815 7573 50  0000 C CNN
F 2 "" H 3800 7400 50  0001 C CNN
F 3 "" H 3800 7400 50  0001 C CNN
	1    3800 7400
	1    0    0    -1  
$EndComp
Wire Wire Line
	3800 7400 3800 7500
Wire Wire Line
	3800 7900 3975 7900
Wire Wire Line
	3975 7700 3800 7700
Connection ~ 3800 7700
Wire Wire Line
	3975 7600 3800 7600
Connection ~ 3800 7600
Wire Wire Line
	3800 7600 3800 7700
Wire Wire Line
	3975 7500 3800 7500
Connection ~ 3800 7500
Wire Wire Line
	3800 7500 3800 7600
$Comp
L LoTI_Board-rescue:R-device R70
U 1 1
P 3700 4650
F 0 "R70" V 3493 4650 50  0000 C CNN
F 1 "12.4K" V 3584 4650 50  0000 C CNN
F 2 "Resistor_SMD:R_0402_1005Metric" V 3630 4650 50  0001 C CNN
F 3 "" H 3700 4650 50  0001 C CNN
F 4 "101-513" H 0   0   50  0001 C CNN "Devtank"
	1    3700 4650
	0    1    1    0   
$EndComp
$Comp
L power:GND #PWR0107
U 1 1
P 3425 4700
F 0 "#PWR0107" H 3425 4450 50  0001 C CNN
F 1 "GND" H 3425 4550 50  0000 C CNN
F 2 "" H 3425 4700 50  0001 C CNN
F 3 "" H 3425 4700 50  0001 C CNN
	1    3425 4700
	1    0    0    -1  
$EndComp
$Comp
L LoTI_Board-rescue:R-device R68
U 1 1
P 3075 4900
F 0 "R68" V 2868 4900 50  0000 C CNN
F 1 "10K" V 2959 4900 50  0000 C CNN
F 2 "Resistor_SMD:R_0402_1005Metric" V 3005 4900 50  0001 C CNN
F 3 "" H 3075 4900 50  0001 C CNN
F 4 "101-501" H 0   0   50  0001 C CNN "Devtank"
	1    3075 4900
	0    1    1    0   
$EndComp
Wire Wire Line
	3225 4900 3975 4900
Wire Wire Line
	3425 4700 3425 4650
Wire Wire Line
	3425 4650 3550 4650
Wire Wire Line
	3975 4650 3850 4650
$Comp
L power:+3V3 #PWR099
U 1 1
P 2750 4825
F 0 "#PWR099" H 2750 4675 50  0001 C CNN
F 1 "+3V3" H 2765 4998 50  0000 C CNN
F 2 "" H 2750 4825 50  0001 C CNN
F 3 "" H 2750 4825 50  0001 C CNN
	1    2750 4825
	1    0    0    -1  
$EndComp
Wire Wire Line
	2750 4825 2750 4900
Wire Wire Line
	2750 4900 2925 4900
$Comp
L LoTI_Board-rescue:R-device R65
U 1 1
P 2550 7250
F 0 "R65" V 2757 7250 50  0000 C CNN
F 1 "1M" V 2666 7250 50  0000 C CNN
F 2 "Resistor_SMD:R_0402_1005Metric" V 2480 7250 50  0001 C CNN
F 3 "" H 2550 7250 50  0001 C CNN
F 4 "101-512" H 0   0   50  0001 C CNN "Devtank"
	1    2550 7250
	0    -1   -1   0   
$EndComp
Text Notes 6425 5225 0    60   ~ 0
RX and TX pairs to be routed as differential impedance 100R
Text Notes 11500 1900 0    60   ~ 0
USB2.0 to be routed as differential impedance 90R
$Comp
L LoTI_Board-rescue:Crystal_GND24-device Y1
U 1 1
P 2550 7650
F 0 "Y1" H 2741 7696 50  0000 L CNN
F 1 "25MHz Crystal" H 2741 7605 50  0000 L CNN
F 2 "Crystal:Crystal_SMD_SeikoEpson_FA238V-4Pin_3.2x2.5mm" H 2550 7650 50  0001 C CNN
F 3 "" H 2550 7650 50  0001 C CNN
F 4 "181-001" H 2550 7650 50  0001 C CNN "Devtank"
	1    2550 7650
	1    0    0    -1  
$EndComp
$Comp
L power:GND #PWR098
U 1 1
P 2550 8000
F 0 "#PWR098" H 2550 7750 50  0001 C CNN
F 1 "GND" H 2555 7827 50  0000 C CNN
F 2 "" H 2550 8000 50  0001 C CNN
F 3 "" H 2550 8000 50  0001 C CNN
	1    2550 8000
	1    0    0    -1  
$EndComp
$Comp
L LoTI_Board-rescue:C-device C33
U 1 1
P 2025 7875
F 0 "C33" H 2140 7921 50  0000 L CNN
F 1 "18pF" H 2140 7830 50  0000 L CNN
F 2 "Capacitor_SMD:C_0402_1005Metric" H 2063 7725 50  0001 C CNN
F 3 "" H 2025 7875 50  0001 C CNN
F 4 "106-010" H 0   0   50  0001 C CNN "Devtank"
	1    2025 7875
	1    0    0    -1  
$EndComp
$Comp
L LoTI_Board-rescue:C-device C37
U 1 1
P 3075 7875
F 0 "C37" H 3190 7921 50  0000 L CNN
F 1 "18pF" H 3190 7830 50  0000 L CNN
F 2 "Capacitor_SMD:C_0402_1005Metric" H 3113 7725 50  0001 C CNN
F 3 "" H 3075 7875 50  0001 C CNN
F 4 "106-010" H 0   0   50  0001 C CNN "Devtank"
	1    3075 7875
	1    0    0    -1  
$EndComp
Wire Wire Line
	3075 7725 3075 7650
Wire Wire Line
	3075 7650 2700 7650
Wire Wire Line
	2025 7725 2025 7650
Wire Wire Line
	2025 7650 2400 7650
Wire Wire Line
	2550 7850 2550 7900
Wire Wire Line
	2550 7900 2325 7900
Wire Wire Line
	2325 7900 2325 7400
Wire Wire Line
	2325 7400 2550 7400
Wire Wire Line
	2550 7400 2550 7450
Wire Wire Line
	2550 8000 2550 7900
Connection ~ 2550 7900
$Comp
L power:GND #PWR096
U 1 1
P 2025 8125
F 0 "#PWR096" H 2025 7875 50  0001 C CNN
F 1 "GND" H 2030 7952 50  0000 C CNN
F 2 "" H 2025 8125 50  0001 C CNN
F 3 "" H 2025 8125 50  0001 C CNN
	1    2025 8125
	1    0    0    -1  
$EndComp
Wire Wire Line
	2400 7250 2025 7250
Wire Wire Line
	2025 7250 2025 7650
Connection ~ 2025 7650
Wire Wire Line
	2700 7250 3075 7250
Wire Wire Line
	3075 7250 3075 7650
Connection ~ 3075 7650
$Comp
L power:GND #PWR0105
U 1 1
P 3075 8125
F 0 "#PWR0105" H 3075 7875 50  0001 C CNN
F 1 "GND" H 3080 7952 50  0000 C CNN
F 2 "" H 3075 8125 50  0001 C CNN
F 3 "" H 3075 8125 50  0001 C CNN
	1    3075 8125
	1    0    0    -1  
$EndComp
Wire Wire Line
	3075 8025 3075 8125
Wire Wire Line
	2025 8025 2025 8125
Wire Wire Line
	3975 7000 3075 7000
Wire Wire Line
	3075 7000 3075 7250
Connection ~ 3075 7250
Wire Wire Line
	3975 6750 2025 6750
Wire Wire Line
	2025 6750 2025 7250
Connection ~ 2025 7250
Wire Wire Line
	3800 7700 3800 7900
$Comp
L power:GND #PWR0110
U 1 1
P 3575 5875
F 0 "#PWR0110" H 3575 5625 50  0001 C CNN
F 1 "GND" H 3580 5702 50  0000 C CNN
F 2 "" H 3575 5875 50  0001 C CNN
F 3 "" H 3575 5875 50  0001 C CNN
	1    3575 5875
	1    0    0    -1  
$EndComp
$Comp
L power:+3V3 #PWR0112
U 1 1
P 3675 5325
F 0 "#PWR0112" H 3675 5175 50  0001 C CNN
F 1 "+3V3" H 3690 5498 50  0000 C CNN
F 2 "" H 3675 5325 50  0001 C CNN
F 3 "" H 3675 5325 50  0001 C CNN
	1    3675 5325
	1    0    0    -1  
$EndComp
Wire Wire Line
	3675 5325 3675 5700
Wire Wire Line
	3675 5700 3975 5700
Wire Wire Line
	3975 5600 3575 5600
Wire Wire Line
	3575 5600 3575 5875
$Comp
L LoTI_Board-rescue:C-device C36
U 1 1
P 2925 6275
F 0 "C36" H 3040 6321 50  0000 L CNN
F 1 "10nF" H 3040 6230 50  0000 L CNN
F 2 "Capacitor_SMD:C_0402_1005Metric" H 2963 6125 50  0001 C CNN
F 3 "" H 2925 6275 50  0001 C CNN
F 4 "105-017" H 0   0   50  0001 C CNN "Devtank"
	1    2925 6275
	1    0    0    -1  
$EndComp
$Comp
L power:GND #PWR0103
U 1 1
P 2925 6475
F 0 "#PWR0103" H 2925 6225 50  0001 C CNN
F 1 "GND" H 2930 6302 50  0000 C CNN
F 2 "" H 2925 6475 50  0001 C CNN
F 3 "" H 2925 6475 50  0001 C CNN
	1    2925 6475
	1    0    0    -1  
$EndComp
Wire Wire Line
	2925 6475 2925 6425
$Comp
L LoTI_Board-rescue:R-device R67
U 1 1
P 2925 5850
F 0 "R67" H 2995 5896 50  0000 L CNN
F 1 "10K" H 2995 5805 50  0000 L CNN
F 2 "Resistor_SMD:R_0402_1005Metric" V 2855 5850 50  0001 C CNN
F 3 "" H 2925 5850 50  0001 C CNN
F 4 "101-501" H 0   0   50  0001 C CNN "Devtank"
	1    2925 5850
	1    0    0    -1  
$EndComp
$Comp
L power:+3V3 #PWR0102
U 1 1
P 2925 5625
F 0 "#PWR0102" H 2925 5475 50  0001 C CNN
F 1 "+3V3" H 2940 5798 50  0000 C CNN
F 2 "" H 2925 5625 50  0001 C CNN
F 3 "" H 2925 5625 50  0001 C CNN
	1    2925 5625
	1    0    0    -1  
$EndComp
Wire Wire Line
	2925 5625 2925 5700
Wire Wire Line
	2925 6000 2925 6100
Wire Wire Line
	3975 6100 2925 6100
Connection ~ 2925 6100
Wire Wire Line
	2925 6100 2925 6125
$Comp
L power:+3V3 #PWR097
U 1 1
P 2475 3125
F 0 "#PWR097" H 2475 2975 50  0001 C CNN
F 1 "+3V3" H 2490 3298 50  0000 C CNN
F 2 "" H 2475 3125 50  0001 C CNN
F 3 "" H 2475 3125 50  0001 C CNN
	1    2475 3125
	1    0    0    -1  
$EndComp
$Comp
L LoTI_Board-rescue:R-device R66
U 1 1
P 2900 3350
F 0 "R66" V 2693 3350 50  0000 C CNN
F 1 "1K" V 2784 3350 50  0000 C CNN
F 2 "Resistor_SMD:R_0402_1005Metric" V 2830 3350 50  0001 C CNN
F 3 "" H 2900 3350 50  0001 C CNN
F 4 "101-507" H 0   0   50  0001 C CNN "Devtank"
	1    2900 3350
	0    1    1    0   
$EndComp
Wire Wire Line
	2750 3350 2475 3350
Wire Wire Line
	2475 3350 2475 3125
Wire Wire Line
	3050 3350 3975 3350
$Comp
L LoTI_Board-rescue:R-device R64
U 1 1
P 2475 6100
F 0 "R64" V 2268 6100 50  0000 C CNN
F 1 "DNF" V 2359 6100 50  0000 C CNN
F 2 "Resistor_SMD:R_0603_1608Metric" V 2405 6100 50  0001 C CNN
F 3 "" H 2475 6100 50  0001 C CNN
	1    2475 6100
	0    1    1    0   
$EndComp
Wire Wire Line
	2625 6100 2925 6100
Wire Wire Line
	2325 6100 1600 6100
Text HLabel 1600 6100 0    60   Input ~ 0
RESET
Wire Wire Line
	11375 5050 11700 5050
Wire Wire Line
	6375 4000 6800 4000
Wire Wire Line
	6375 4100 6800 4100
Wire Wire Line
	6375 4200 6800 4200
Text Label 6800 4000 2    60   ~ 0
EEDO
Text Label 6800 4100 2    60   ~ 0
EECS
Text Label 6800 4200 2    60   ~ 0
EECLK
Wire Wire Line
	3975 4000 3375 4000
Text Label 3375 4000 0    60   ~ 0
EEDI
$Comp
L LoTI_Board-rescue:93LCxxA-memory U9
U 1 1
P 1700 4400
F 0 "U9" H 1700 4867 50  0000 C CNN
F 1 "93LCxxA" H 1700 4776 50  0000 C CNN
F 2 "Package_SO:SOIC-8_3.9x4.9mm_P1.27mm" H 1600 4400 50  0001 C CNN
F 3 "http://ww1.microchip.com/downloads/en/DeviceDoc/20001749K.pdf" H 1700 4500 50  0001 C CNN
F 4 "129-004" H 0   0   50  0001 C CNN "Devtank"
	1    1700 4400
	1    0    0    -1  
$EndComp
$Comp
L LoTI_Board-rescue:R-device R63
U 1 1
P 1100 4750
F 0 "R63" H 950 4800 50  0000 C CNN
F 1 "10K" H 975 4725 50  0000 C CNN
F 2 "Resistor_SMD:R_0603_1608Metric" V 1030 4750 50  0001 C CNN
F 3 "" H 1100 4750 50  0001 C CNN
F 4 "101-010" H 0   0   50  0001 C CNN "Devtank"
	1    1100 4750
	1    0    0    -1  
$EndComp
Wire Wire Line
	1100 4300 1400 4300
Wire Wire Line
	1100 4300 1100 4600
$Comp
L power:GND #PWR095
U 1 1
P 1350 5125
F 0 "#PWR095" H 1350 4875 50  0001 C CNN
F 1 "GND" H 1350 4975 50  0000 C CNN
F 2 "" H 1350 5125 50  0001 C CNN
F 3 "" H 1350 5125 50  0001 C CNN
	1    1350 5125
	1    0    0    -1  
$EndComp
Wire Wire Line
	1350 4500 1400 4500
Wire Wire Line
	1350 4500 1350 5125
$Comp
L power:GND #PWR091
U 1 1
P 1100 5125
F 0 "#PWR091" H 1100 4875 50  0001 C CNN
F 1 "GND" H 1100 4975 50  0000 C CNN
F 2 "" H 1100 5125 50  0001 C CNN
F 3 "" H 1100 5125 50  0001 C CNN
	1    1100 5125
	1    0    0    -1  
$EndComp
Wire Wire Line
	1100 4900 1100 5125
Wire Wire Line
	1400 4400 650  4400
$Comp
L power:+3V3 #PWR094
U 1 1
P 1225 3700
F 0 "#PWR094" H 1225 3550 50  0001 C CNN
F 1 "+3V3" H 1240 3873 50  0000 C CNN
F 2 "" H 1225 3700 50  0001 C CNN
F 3 "" H 1225 3700 50  0001 C CNN
	1    1225 3700
	1    0    0    -1  
$EndComp
Wire Wire Line
	1225 3700 1225 3875
Wire Wire Line
	1225 4200 1400 4200
$Comp
L LoTI_Board-rescue:C-device C30
U 1 1
P 975 3875
F 0 "C30" V 1100 3875 50  0000 L CNN
F 1 "100nF" V 825 3750 50  0000 L CNN
F 2 "Capacitor_SMD:C_0402_1005Metric" H 1013 3725 50  0001 C CNN
F 3 "" H 975 3875 50  0001 C CNN
F 4 "105-019" H 0   0   50  0001 C CNN "Devtank"
	1    975  3875
	0    -1   -1   0   
$EndComp
Wire Wire Line
	1125 3875 1225 3875
Connection ~ 1225 3875
Wire Wire Line
	1225 3875 1225 4200
$Comp
L power:GND #PWR090
U 1 1
P 700 4025
F 0 "#PWR090" H 700 3775 50  0001 C CNN
F 1 "GND" H 700 3875 50  0000 C CNN
F 2 "" H 700 4025 50  0001 C CNN
F 3 "" H 700 4025 50  0001 C CNN
	1    700  4025
	1    0    0    -1  
$EndComp
Wire Wire Line
	700  4025 700  3875
Wire Wire Line
	700  3875 825  3875
Text Label 650  4400 0    60   ~ 0
EECLK
Wire Wire Line
	2000 4300 2700 4300
Wire Wire Line
	2000 4200 2700 4200
Text Label 2700 4200 2    60   ~ 0
EEDO
Text Label 2700 4300 2    60   ~ 0
EEDI
Wire Wire Line
	11700 2225 12125 2225
Wire Wire Line
	11700 2325 12125 2325
Wire Wire Line
	11700 2825 12125 2825
Wire Wire Line
	11700 2925 12125 2925
Wire Wire Line
	11700 3425 12150 3425
Wire Wire Line
	11700 3525 11975 3525
$Comp
L Devtank:SP3003-02XJ U12
U 1 1
P 12900 4150
F 0 "U12" H 12725 4565 50  0000 C CNN
F 1 "SP3003-02XJ" H 12725 4474 50  0000 C CNN
F 2 "Devtank_PCB_Lib:SC70-5" H 13050 3650 50  0001 C CNN
F 3 "DOCUMENTATION" H 12900 3750 50  0001 C CNN
F 4 "153-004" H 12900 4150 50  0001 C CNN "Devtank"
	1    12900 4150
	-1   0    0    -1  
$EndComp
Wire Wire Line
	12500 4000 12150 4000
Wire Wire Line
	12150 4000 12150 3425
Connection ~ 12150 3425
Wire Wire Line
	12150 3425 13125 3425
Wire Wire Line
	12500 4300 11975 4300
Wire Wire Line
	11975 4300 11975 3525
Connection ~ 11975 3525
Wire Wire Line
	11975 3525 13125 3525
$Comp
L power:GND #PWR0129
U 1 1
P 13900 4475
F 0 "#PWR0129" H 13900 4225 50  0001 C CNN
F 1 "GND" H 13905 4302 50  0000 C CNN
F 2 "" H 13900 4475 50  0001 C CNN
F 3 "" H 13900 4475 50  0001 C CNN
	1    13900 4475
	1    0    0    -1  
$EndComp
Wire Wire Line
	13650 4150 13900 4150
Wire Wire Line
	13900 4150 13900 4475
$Comp
L power:+5V #PWR0130
U 1 1
P 14125 3875
F 0 "#PWR0130" H 14125 3725 50  0001 C CNN
F 1 "+5V" H 14140 4048 50  0000 C CNN
F 2 "" H 14125 3875 50  0001 C CNN
F 3 "" H 14125 3875 50  0001 C CNN
	1    14125 3875
	1    0    0    -1  
$EndComp
Wire Wire Line
	14125 4300 13650 4300
Wire Wire Line
	14125 3875 14125 4300
Wire Wire Line
	10400 9575 10400 9800
Wire Wire Line
	2900 9650 2900 9825
$EndSCHEMATC
